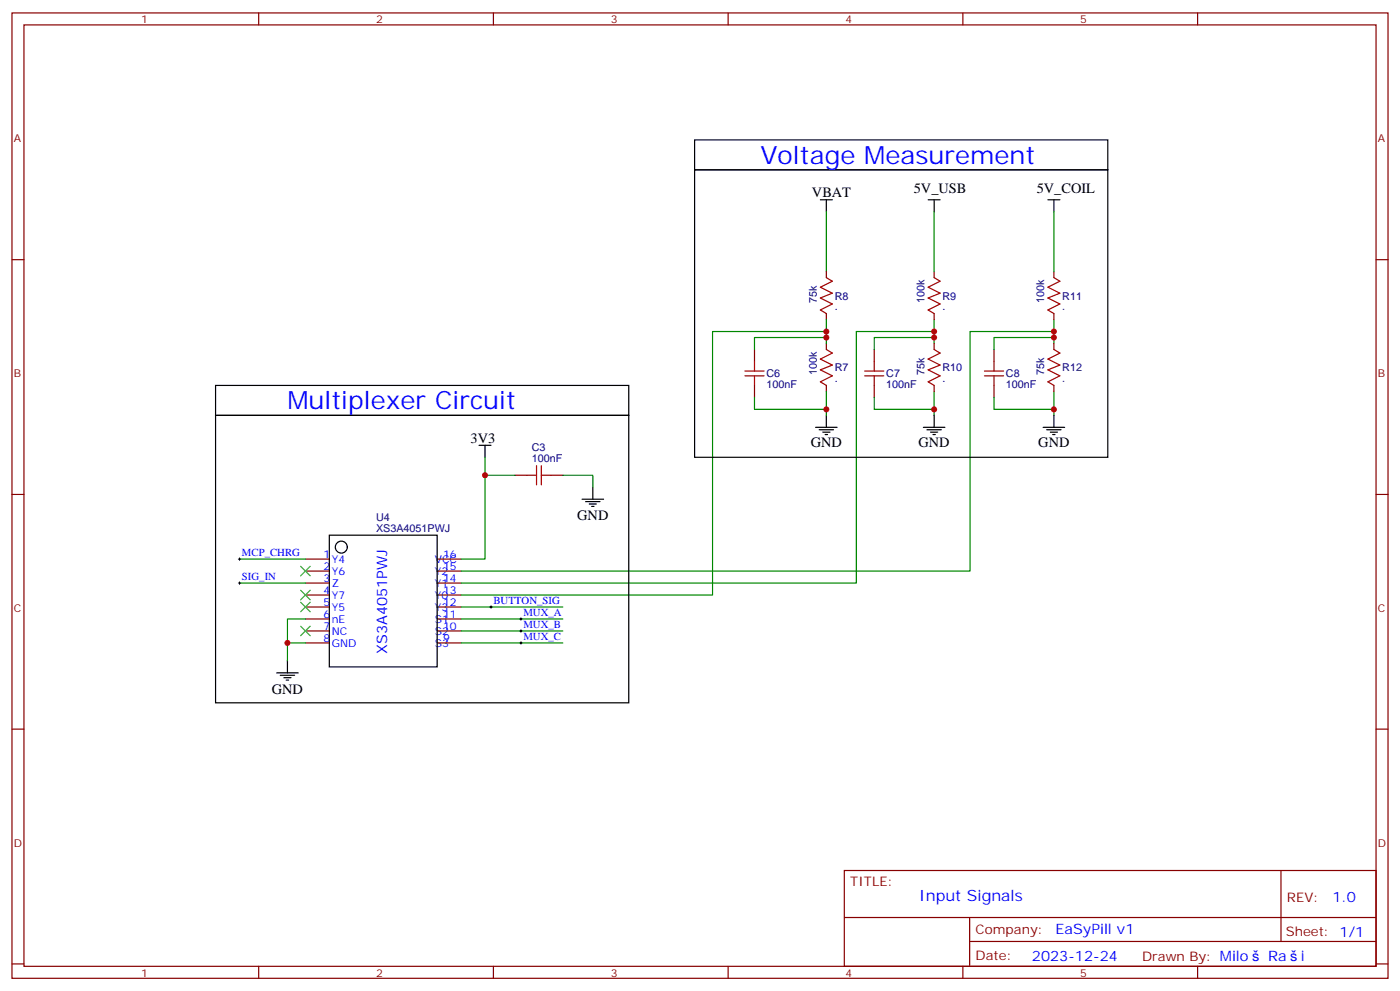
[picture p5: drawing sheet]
<svg xmlns="http://www.w3.org/2000/svg" width="412mm" height="292mm" viewBox="0 0 412 292" stroke-linecap="round" stroke-linejoin="round" font-family="sans-serif">
<g fill="none" stroke="#870000" stroke-width=".35">
<path d="M3.5 3.8h405.4v284.3h-405.4zM7.1 7.3h398.2v277.3h-398.2zM76.2 3.8v3.5M145.3 3.8v3.5M214.5 3.8v3.5M283.6 3.8v3.5M352.8 3.8v3.5M3.5 76.5h3.6M405.3 76.5h3.6M243.4 80v1.8M243.4 92.4v1.7M275.2 80v1.8"/>
<path d="M275.2 92.4v1.7M310.4 80v1.8M310.4 92.4v1.7M222.2 102.9v3.6M222.2 113.5v3.6M243.4 101.2v1.7M243.4 113.5v1.8M257.5 102.9v3.6M257.5 113.5v3.6M275.2 101.2v1.7M275.2 113.5v1.8M292.8 102.9v3.6"/>
<path d="M292.8 113.5v3.6M310.4 101.2v1.7M310.4 113.5v1.8M151.7 140h3.5M162.3 140h3.5M3.5 145.6h3.6M405.3 145.6h3.6M90 164.7h7M90 168.2h7M90 171.7h7M90 175.3h7M90 178.8h7"/>
<path d="M128.8 164.7h7M128.8 168.2h7M128.8 171.7h7M128.8 175.3h7M128.8 178.8h7M90 182.3h7M90 185.8h7M90 189.4h7M128.8 182.3h7M128.8 185.8h7M128.8 189.4h7M3.5 214.8h3.6"/>
<path d="M405.3 214.8h3.6M248.7 256.4h156.6v28.2h-156.6zM377.3 256.4v20.9M248.7 270.2h156.5M285.6 277.3h119.6M285.6 270.2v14.2M3.5 283.9h3.6M76.2 284.6v3.5M145.3 284.6v3.5M214.5 284.6v3.5M283.6 284.6v3.5M352.8 284.6v3.5"/>
<path d="M405.3 283.9h3.6"/>
</g>
<g fill="none" stroke="#000" stroke-width=".35">
<path d="M204.6 50h121.7v84.7h-121.7zM204.6 41.2h121.7v8.8h-121.7zM241.7 58.8h3.5M243.4 58.8v3.6M273.4 58.8h3.5M275.2 58.8v3.6M308.7 58.8h3.5M310.4 58.8v3.6M63.5 113.5h121.7v8.8h-121.7zM63.5 122.3h121.7v84.7h-121.7zM141.1 131.2h3.5M142.9 131.2v3.5"/>
<path d="M240.2 125.9h6.4M241.3 126.6h4.2M242.4 127.3h2.1M243.1 128h.7M243.4 122.3v3.6M272 125.9h6.3M273 126.6h4.3M274.1 127.3h2.1M274.8 128h.7M275.2 122.3v3.6M307.3 125.9h6.3M308.3 126.6h4.3"/>
<path d="M309.4 127.3h2.1M310.1 128h.7M310.4 122.3v3.6M97 157.6h31.8v38.8h-31.8zM171.4 147h6.4M172.5 147.7h4.2M173.6 148.4h2.1M174.3 149.2h.7M174.6 143.5v3.5M81.5 198.2h6.3M82.5 198.9h4.3M83.6 199.6h2.1"/>
<path d="M84.7 194.7v3.5M84.3 200.3h.7"/>
<circle cx="100.5" cy="161.1" r="1.76"/>
</g>
<g fill="none" stroke="#008700" stroke-width=".35">
<path d="M243.4 62.4v17.6M275.2 62.4v17.6M310.4 62.4v17.6M243.4 97.6h-33.5v77.7h-74.1M243.4 99.4h-21.2v3.5M243.4 94.1v7.1M275.2 97.6h-23v74.1h-116.4M275.2 99.4h-17.7v3.5M275.2 94.1v7.1M310.4 97.6h-24.6v70.6h-150M310.4 99.4h-17.6v3.5M310.4 94.1v7.1"/>
<path d="M222.2 117.1v3.5h21.2M243.4 115.3v7M257.5 117.1v3.5h17.7M275.2 115.3v7M292.8 117.1v3.5h17.6M310.4 115.3v7M142.9 134.7v30h-7.1M142.9 140h8.8M165.8 140h8.8v3.5M70.6 171.7h19.4M70.6 164.7h19.4M135.8 178.8h30"/>
<path d="M90 189.4h-5.3v5.3M90 182.3h-5.3v7.1M135.8 182.3h30M135.8 185.8h30M135.8 189.4h30"/>
</g>
<g fill="none" stroke="#a10000" stroke-width=".35">
<path d="M243.4 81.8l1.8 1-3.5 1.8 3.5 1.8-3.5 1.4 3.5 1.7-3.5 1.8 1.7 1.1M275.2 81.8l1.7 1-3.5 1.8 3.5 1.8-3.5 1.4 3.5 1.7-3.5 1.8 1.8 1.1M310.4 81.8l1.8 1-3.5 1.8 3.5 1.8-3.5 1.4 3.5 1.7-3.5 1.8 1.7 1.1M219.4 109.3h5.7M219.4 110.7h5.7M222.2 106.5v2.8M222.2 110.7v2.8M243.4 102.9l1.8 1.1-3.5 1.8 3.5 1.7-3.5 1.4 3.5 1.8-3.5 1.8 1.7 1M254.7 109.3h5.6M254.7 110.7h5.6M257.5 106.5v2.8M257.5 110.7v2.8"/>
<path d="M275.2 102.9l1.7 1.1-3.5 1.8 3.5 1.7-3.5 1.4 3.5 1.8-3.5 1.8 1.8 1M290 109.3h5.6M290 110.7h5.6M292.8 106.5v2.8M292.8 110.7v2.8M310.4 102.9l1.8 1.1-3.5 1.8 3.5 1.7-3.5 1.4 3.5 1.8-3.5 1.8 1.7 1M155.2 140h2.8M158 137.2v5.6M159.5 137.2v5.6M159.5 140h2.8"/>
</g>
<path d="M70.2 171.7h.7M70.2 164.7h.7M70.6 164.3v.7M70.6 171.4v.7M144.3 178.8h.7M144.6 178.4v.7M153.1 182.3h.7M153.1 185.8h.7M153.1 189.4h.7M153.5 182v.7M153.5 185.5v.7M153.5 189v.7" fill="none" stroke="#000" stroke-width=".29"/>
<path d="M88.5 166.8l2.9 2.8M88.5 173.8l2.9 2.9M88.5 177.4l2.9 2.8M91.4 166.8l-2.9 2.8M91.4 173.8l-2.9 2.9M91.4 177.4l-2.9 2.8M88.5 184.4l2.9 2.9M91.4 184.4l-2.9 2.9" fill="none" stroke="#3c3" stroke-width=".35"/>
<g fill="#c00">
<circle cx="243.4" cy="97.6" r=".88"/>
<circle cx="142.9" cy="140" r=".88"/>
<circle cx="275.2" cy="97.6" r=".88"/>
<circle cx="310.4" cy="97.6" r=".88"/>
<circle cx="243.4" cy="99.4" r=".88"/>
<circle cx="243.4" cy="120.6" r=".88"/>
<circle cx="275.2" cy="99.4" r=".88"/>
<circle cx="275.2" cy="120.6" r=".88"/>
<circle cx="310.4" cy="99.4" r=".88"/>
<circle cx="310.4" cy="120.6" r=".88"/>
<circle cx="84.7" cy="189.4" r=".88"/>
</g>
<g font-size="7.4" fill="#00f">
<text x="224" y="48.3">Voltage Measurement</text>
<text x="84.7" y="120.6">Multiplexer Circuit</text>
</g>
<text font-size="4.6" fill="#00f" x="270.8" y="265.4">Input Signals</text>
<g font-size="4.2">
<text x="239.2" y="58.1">VBAT</text>
<text x="269.2" y="56.8">5V_USB</text>
<text x="305.4" y="56.8">5V_COIL</text>
<text x="138.6" y="130.5">3V3</text>
<text x="238.8" y="131.5">GND</text>
<text x="270.6" y="131.5">GND</text>
<text x="305.9" y="131.5">GND</text>
<text x="170" y="153.1">GND</text>
<text x="80.1" y="204.3">GND</text>
</g>
<g font-size="4.2" fill="#00f">
<text x="114.1" y="192.5" transform="rotate(-90 114.1 192.5)">XS3A4051PWJ</text>
<text x="392.5" y="265.7">1.0</text>
<text x="310.9" y="275.2">EaSyPill v1</text>
<text x="304" y="283">2023-12-24</text>
<text x="373.5" y="282.9">Ra</text>
<text x="383.2" y="282.9">i</text>
</g>
<g font-size="3.9" fill="#800">
<text x="250.5" y="261">TITLE:</text>
<text x="379.1" y="265.7">REV:</text>
<text x="287.4" y="275.2">Company:</text>
<text x="378.7" y="275.8">Sheet: 1/1</text>
<text x="287.4" y="282.9">Date:</text>
<text x="336.4" y="282.9">Drawn By: Milo</text>
</g>
<g font-size="3.2" fill="#800">
<text x="41.6" y="6.8">1</text>
<text x="110.8" y="6.8">2</text>
<text x="179.9" y="6.8">3</text>
<text x="249.1" y="6.8">4</text>
<text x="318.2" y="6.8">5</text>
<text x="4.1" y="41.9">A</text>
<text x="405.9" y="41.9">A</text>
<text x="4.1" y="111.1">B</text>
<text x="405.9" y="111.1">B</text>
<text x="4.1" y="180.2">C</text>
<text x="405.9" y="180.2">C</text>
<text x="4.1" y="249.3">D</text>
<text x="405.9" y="249.3">D</text>
<text x="41.6" y="287.6">1</text>
<text x="110.8" y="287.6">2</text>
<text x="179.9" y="287.6">3</text>
<text x="249.1" y="287.6">4</text>
<text x="318.2" y="287.6">5</text>
</g>
<g font-size="3.2" fill="#000080">
<text x="240.6" y="89.2" transform="rotate(-90 240.6 89.2)">75k</text>
<text x="245.9" y="88.2">R8</text>
<text x="272.3" y="89.2" transform="rotate(-90 272.3 89.2)">100k</text>
<text x="277.6" y="88.2">R9</text>
<text x="307.6" y="89.2" transform="rotate(-90 307.6 89.2)">100k</text>
<text x="312.9" y="88.2">R11</text>
<text x="245.9" y="91.4">.</text>
<text x="277.6" y="91.4">.</text>
<text x="312.9" y="91.4">.</text>
<text x="225.8" y="111.1">C6</text>
<text x="240.6" y="110.3" transform="rotate(-90 240.6 110.3)">100k</text>
<text x="245.9" y="112.5">.</text>
<text x="245.9" y="109.4">R7</text>
<text x="261.1" y="111.1">C7</text>
<text x="272.3" y="110.3" transform="rotate(-90 272.3 110.3)">75k</text>
<text x="277.6" y="112.5">.</text>
<text x="277.6" y="109.4">R10</text>
<text x="296.3" y="111.1">C8</text>
<text x="307.6" y="110.3" transform="rotate(-90 307.6 110.3)">75k</text>
<text x="312.9" y="112.5">.</text>
<text x="312.9" y="109.4">R12</text>
<text x="225.8" y="114.3">100nF</text>
<text x="261.1" y="114.3">100nF</text>
<text x="296.3" y="114.3">100nF</text>
<text x="156.7" y="136.1">100nF</text>
<text x="156.7" y="133">C3</text>
<text x="110.8" y="153.3">U4</text>
<text x="110.8" y="156.6">XS3A4051PWJ</text>
</g>
<g font-size="3.2" fill="#00f">
<text x="71.3" y="163.8">MCP_CHRG</text>
<text x="95.2" y="164.3">1</text>
<text x="95.2" y="167.9">2</text>
<text x="97.7" y="165.7">Y4</text>
<text x="128.1" y="165.7">VCC</text>
<text x="130.5" y="167.9">15</text>
<text x="130.5" y="164.3">16</text>
<text x="71.3" y="170.9">SIG_IN</text>
<text x="95.2" y="171.4">3</text>
<text x="97.7" y="169.3">Y6</text>
<text x="97.7" y="172.8">Z</text>
<text x="128.1" y="172.8">Y1</text>
<text x="128.1" y="169.3">Y2</text>
<text x="130.5" y="171.4">14</text>
<text x="95.2" y="174.9">4</text>
<text x="95.2" y="178.4">5</text>
<text x="97.7" y="176.3">Y7</text>
<text x="97.7" y="179.8">Y5</text>
<text x="128.1" y="179.8">Y3</text>
<text x="128.1" y="176.3">Y0</text>
<text x="130.5" y="178.4">12</text>
<text x="130.5" y="174.9">13</text>
<text x="145.3" y="177.9">BUTTON_SIG</text>
<text x="95.2" y="182">6</text>
<text x="95.2" y="185.5">7</text>
<text x="97.7" y="183.4">nE</text>
<text x="128.1" y="183.4">S1</text>
<text x="130.5" y="185.5">10</text>
<text x="130.5" y="182">11</text>
<text x="154.2" y="181.4">MUX_A</text>
<text x="154.2" y="185">MUX_B</text>
<text x="95.2" y="189">8</text>
<text x="97.7" y="186.9">NC</text>
<text x="97.7" y="190.4">GND</text>
<text x="128.1" y="190.4">S3</text>
<text x="128.1" y="186.9">S2</text>
<text x="130.5" y="189">9</text>
<text x="154.2" y="188.5">MUX_C</text>
</g>
</svg>
